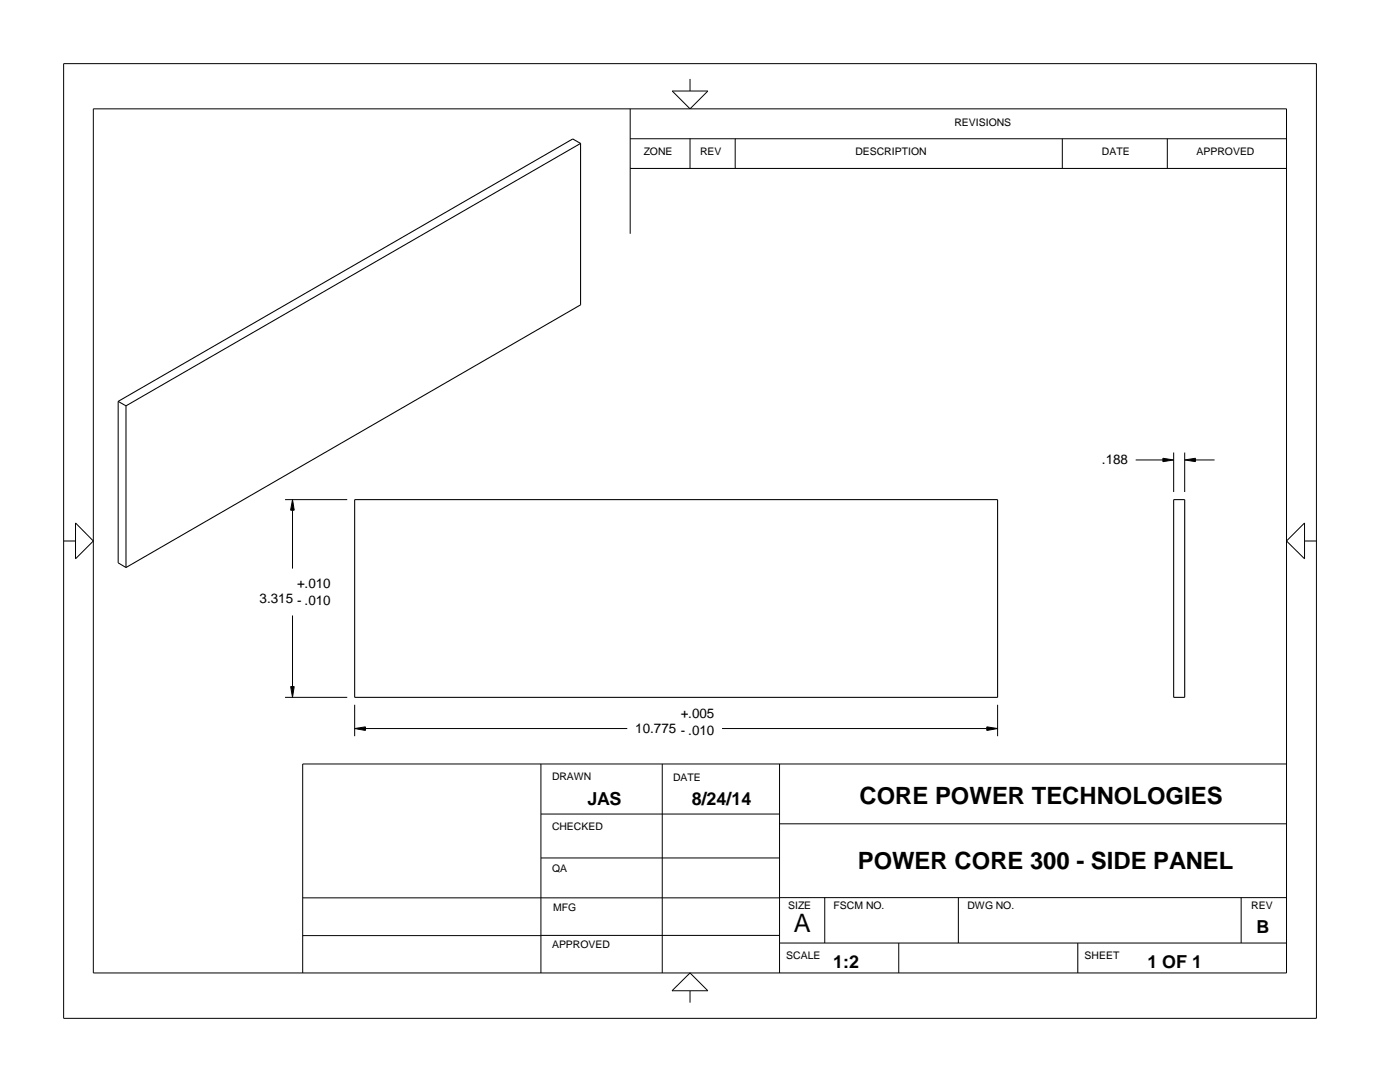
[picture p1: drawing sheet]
<svg xmlns="http://www.w3.org/2000/svg" width="279mm" height="216mm" viewBox="0 0 279 216" stroke-linecap="round" stroke-linejoin="round" font-family="sans-serif">
<path d="M115.9 28.6v32.2l-90.8 52.4M115.9 28.6l-1.6-.9-90.7 52.4M115.9 28.6l-90.8 52.4M23.6 80.1v32.2l1.5 .9M23.6 80.1l1.5 .9M25.1 81v32.2M70.8 99.7h128.3v39.4h-128.3zM234.2 99.7h2.2v39.4h-2.2z" fill="none" stroke="#000" stroke-width=".21"/>
<g fill="none" stroke="#000" stroke-width=".2">
<path d="M12.7 12.7h250v190.5h-250zM134.2 18.2h7.1l-3.6 3.5zM137.7 15.7v2.5M18.6 21.7h238.2v172.4h-238.2zM125.8 27.7h131M125.8 33.6h131M125.8 21.7v25M137.7 27.7v5.9M146.7 27.7v5.9M212 27.7v5.9M233 27.7v5.9M56.9 99.7h12.4"/>
<path d="M58.4 99.7l.3 2.1h-.7zM226.7 91.8h5.4M232.1 91.4l2.1 .4-2.1 .3zM234.2 90.3v7.9M236.4 90.3v7.9M236.4 91.8l2.2-.4v.7zM238.6 91.8h3.8M12.7 107.9h2.4M15.1 104.4l3.5 3.5-3.5 3.6zM58.4 101.8v11.7M260.3 104.4v7.1l-3.5-3.6zM260.3 107.9h2.4"/>
<path d="M56.9 139.1h12.4M58 137h.7l-.3 2.1zM58.4 122.8v14.2M70.8 140.6v6.3M70.8 145.4l2.1-.4v.8zM72.9 145.4h52.3M107.9 152.4v41.7M132.2 152.4v41.7M144.1 145.4h52.8M155.6 152.4v41.7M196.9 145l2.2 .4-2.2 .4zM199.1 140.6v6.3"/>
<path d="M256.8 152.4h-196.4v41.7M60.4 179.2h95.2M107.9 171.2h47.7M107.9 162.4h47.7M155.6 164.4h101.2M155.6 179.1h101.2M164.6 179.1v9.1M191.3 179.1v9.1M247.7 179.1v9.1M60.4 186.7h47.5M107.9 186.6h47.7M134.1 197.7l3.6-3.6 3.6 3.6z"/>
<path d="M137.7 197.7v2.4M155.6 188.2h101.2M179.4 188.2v5.9M215.1 188.2v5.9"/>
</g>
<g fill="#000">
<path d="M58.4 99.7l.3 2.1h-.7z" fill-rule="evenodd"/>
<path d="M232.1 91.5l2.1 .3-2.1 .3z" fill-rule="evenodd"/>
<path d="M236.4 91.8l2.2-.3v.6z" fill-rule="evenodd"/>
<path d="M58 137h.7l-.3 2.1z" fill-rule="evenodd"/>
<path d="M70.8 145.4l2.1-.3v.7z" fill-rule="evenodd"/>
<path d="M196.9 145.1l2.2 .3-2.2 .4z" fill-rule="evenodd"/>
</g>
<text font-size="5.1" x="158.4" y="186">A</text>
<g font-size="4.8">
<text x="171.5" y="160.4">CORE POWER TECHNOLOGIES</text>
<text x="171.2" y="173.4">POWER CORE 300 - SIDE PANEL</text>
</g>
<g font-size="3.6">
<text x="117.2" y="160.6">JAS</text>
<text x="138" y="160.6">8/24/14</text>
<text x="250.8" y="186.2">B</text>
<text x="166.3" y="193.1">1:2</text>
<text x="229" y="193.1">1 OF 1</text>
</g>
<g font-size="2.7">
<text x="219.9" y="92.7">.188</text>
<text x="59.3" y="117.3">+.010</text>
<text x="51.8" y="120.3">3.315 - .010</text>
<text x="135.9" y="143.3">+.005</text>
<text x="126.7" y="146.3">10.775 - .010</text>
</g>
<g font-size="2.1">
<text x="190.5" y="25.2">REVISIONS</text>
<text x="128.5" y="31">ZONE</text>
<text x="139.7" y="31">REV</text>
<text x="170.7" y="31">DESCRIPTION</text>
<text x="219.9" y="31">DATE</text>
<text x="238.8" y="31">APPROVED</text>
<text x="110.2" y="155.6">DRAWN</text>
<text x="134.3" y="155.8">DATE</text>
<text x="110.2" y="165.6">CHECKED</text>
<text x="110.2" y="173.9">QA</text>
<text x="110.4" y="181.9">MFG</text>
<text x="157.3" y="181.4">SIZE</text>
<text x="166.4" y="181.4">FSCM NO.</text>
<text x="193.1" y="181.4">DWG NO.</text>
<text x="249.7" y="181.4">REV</text>
<text x="110.2" y="189.2">APPROVED</text>
<text x="156.9" y="191.4">SCALE</text>
<text x="216.5" y="191.4">SHEET</text>
</g>
</svg>
